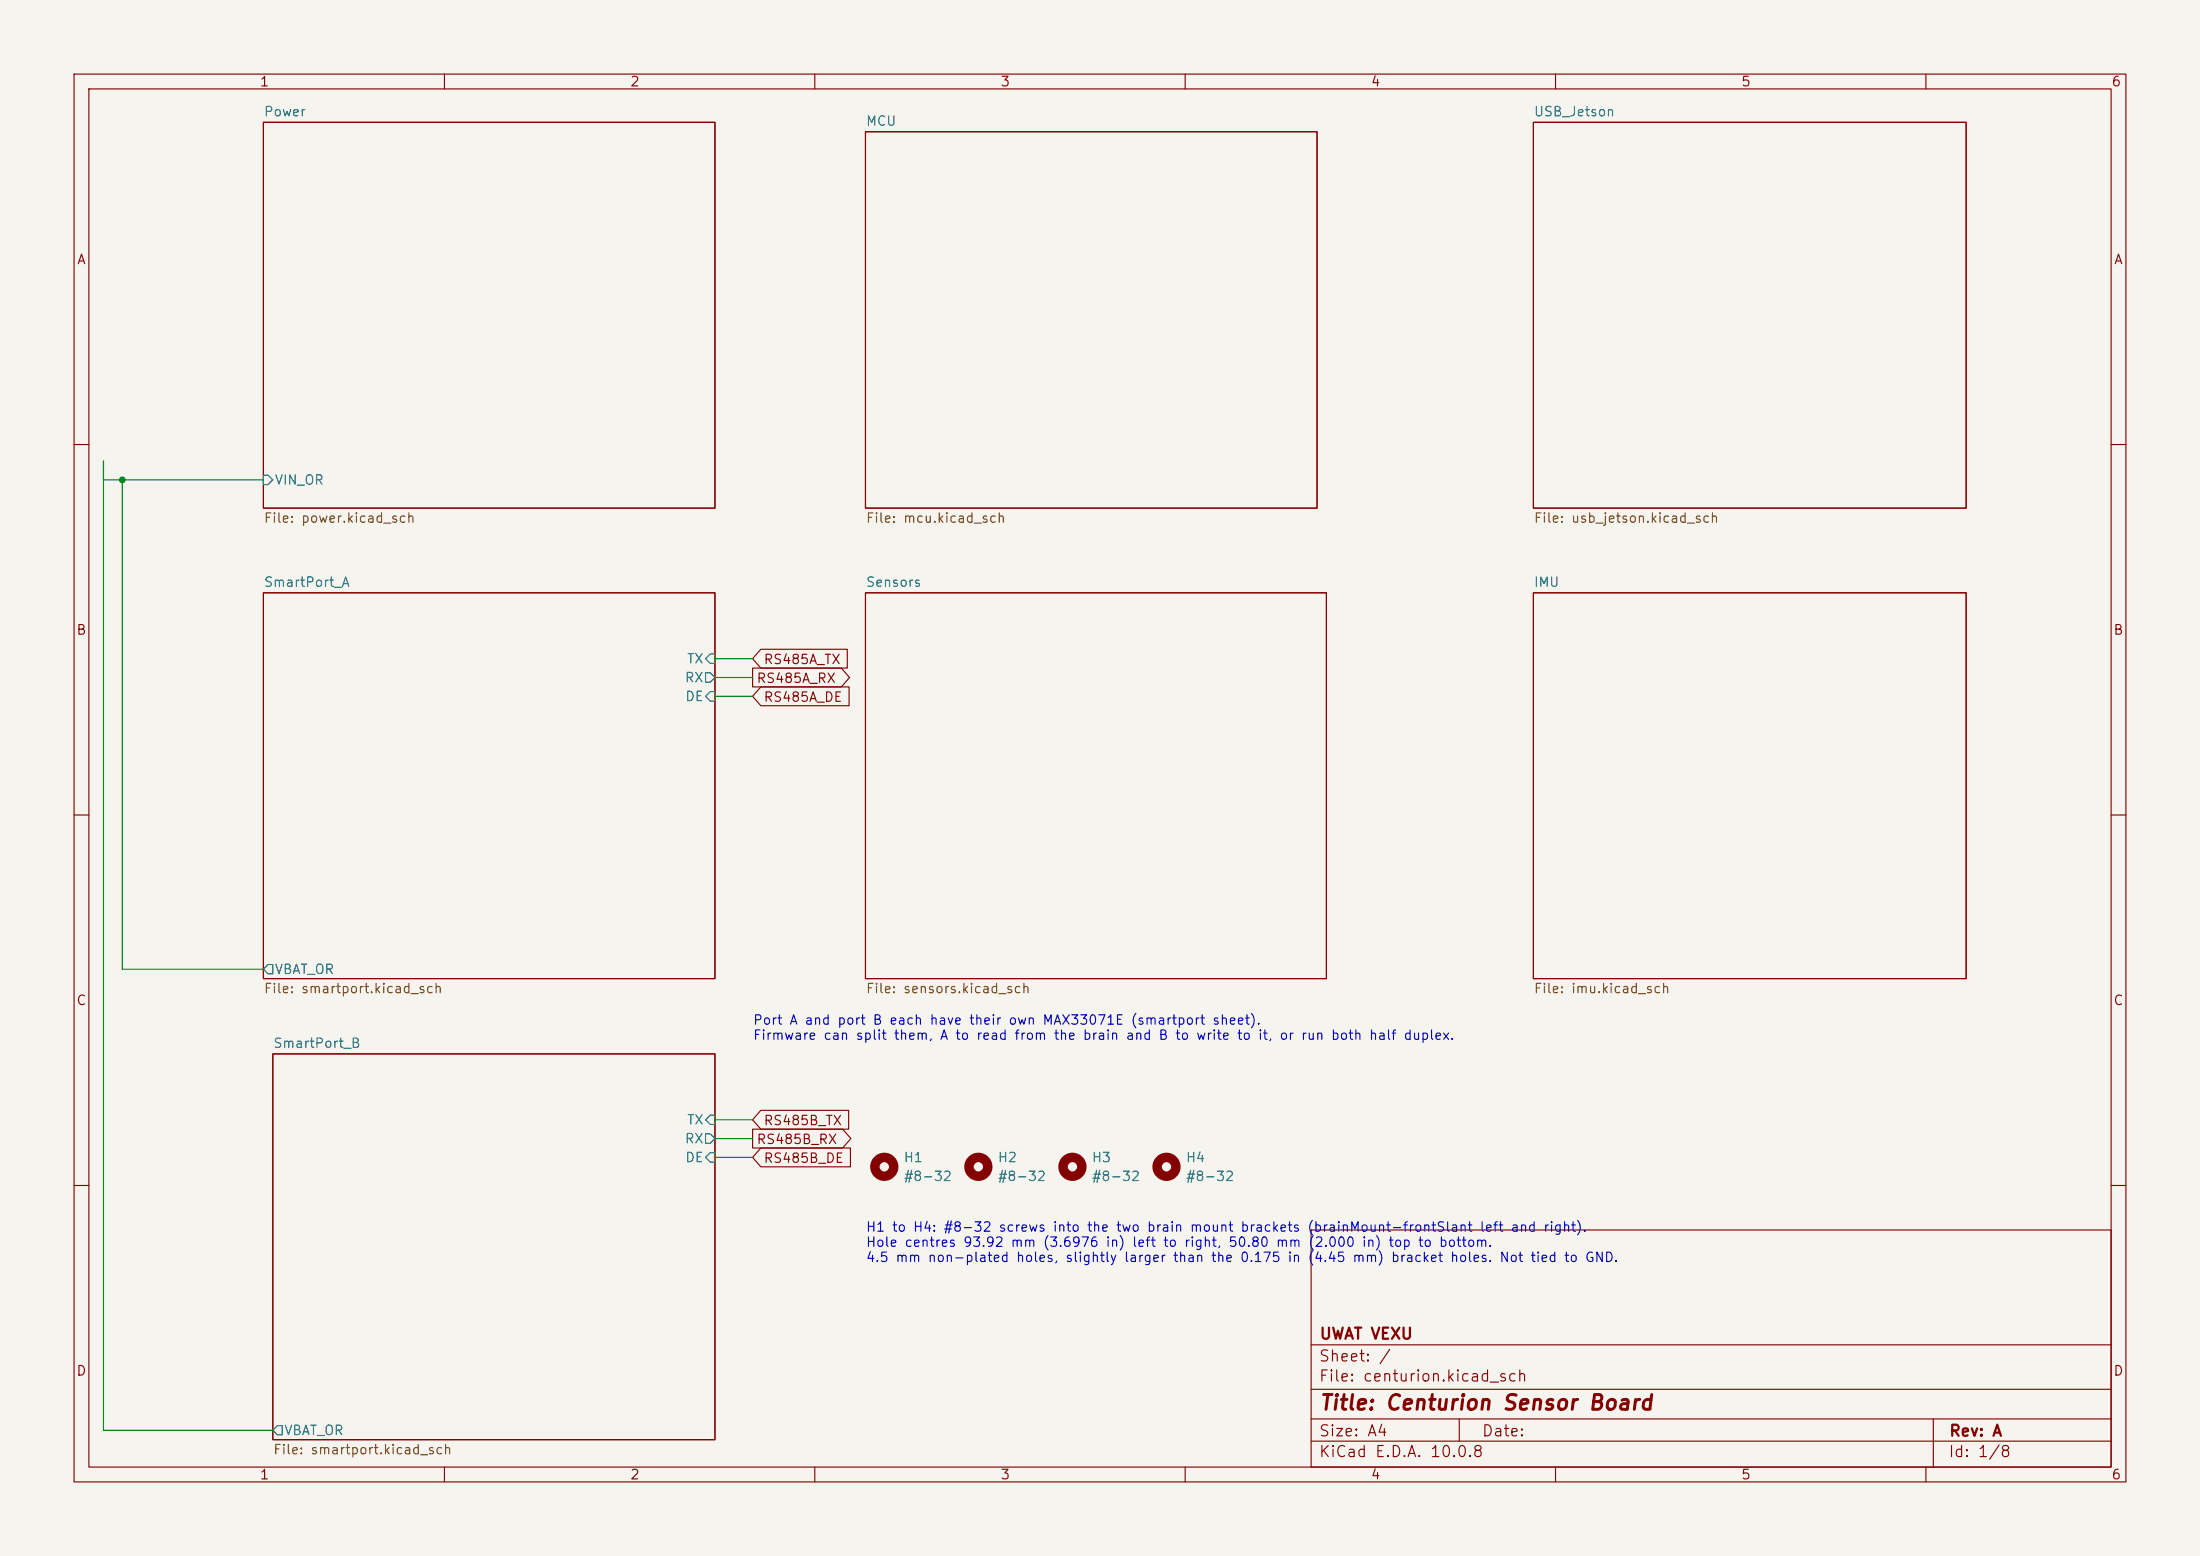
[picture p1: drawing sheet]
(kicad_sch
 (version 20260306)
 (generator "eeschema")
 (generator_version "10.0")
 (paper "A4")
 (title_block
  (title "Centurion Sensor Board")
  (rev "A")
  (company "UWAT VEXU"))
 (lib_symbols
  (symbol "Mechanical:MountingHole"
  (pin_names
   (offset 1.016))
  (exclude_from_sim no)
  (in_bom no)
  (on_board yes)
  (in_pos_files yes)
  (duplicate_pin_numbers_are_jumpers no)
  (property "Reference" "H" (at 0 5.08 0) (show_name no) (do_not_autoplace no) (effects (font (size 1.27 1.27))))
  (property "Value" "MountingHole" (at 0 3.175 0) (show_name no) (do_not_autoplace no) (effects (font (size 1.27 1.27))))
  (property "Footprint" "" (at 0 0 0) (show_name no) (do_not_autoplace no) (hide yes) (effects (font (size 1.27 1.27))))
  (property "Datasheet" "" (at 0 0 0) (show_name no) (do_not_autoplace no) (hide yes) (effects (font (size 1.27 1.27))))
  (property "Description" "Mounting Hole without connection" (at 0 0 0) (show_name no) (do_not_autoplace no) (hide yes) (effects (font (size 1.27 1.27))))
  (symbol "MountingHole_0_1"
   (circle (center 0 0) (radius 1.27) (stroke (width 1.27) (type default)) (fill (type none))))
  (embedded_fonts no)))
 (wire
  (pts (xy 35.56 130.81) (xy 16.51 130.81))
  (stroke (width 0) (type default)))
 (wire
  (pts (xy 13.97 62.23) (xy 13.97 193.04))
  (stroke (width 0) (type default)))
 (wire
  (pts (xy 16.51 64.77) (xy 35.56 64.77))
  (stroke (width 0) (type default)))
 (wire (pts (xy 13.97 62.23) (xy 13.97 64.77)) (stroke (width 0) (type default))) (wire (pts (xy 13.97 64.77) (xy 16.51 64.77)) (stroke (width 0) (type default))) (junction (at 16.51 64.77) (diameter 0) (color 0 0 0 0))
 (wire
  (pts (xy 13.97 193.04) (xy 36.83 193.04))
  (stroke (width 0) (type default)))
 (wire
  (pts (xy 16.51 130.81) (xy 16.51 64.77))
  (stroke (width 0) (type default)))
 (sheet
  (at 35.56 80.01)
  (size 60.96 52.07)
  (exclude_from_sim no)
  (in_bom yes)
  (on_board yes)
  (dnp no)
  (fields_autoplaced yes)
  (stroke (width 0.1524) (type solid))
  (fill (color 0 0 0 0))
  (property "Sheetname" "SmartPort_A" (at 35.56 79.2984 0) (show_name no) (do_not_autoplace no) (effects (font (size 1.27 1.27)) (justify left bottom)))
  (property "Sheetfile" "smartport.kicad_sch" (at 35.56 132.6646 0) (show_name no) (do_not_autoplace no) (effects (font (size 1.27 1.27)) (justify left top)))
  (pin "VBAT_OR" output (at 35.56 130.81 180) (effects (font (size 1.27 1.27)) (justify left)))
  (pin "TX" input (at 96.52 88.9 0) (effects (font (size 1.27 1.27)) (justify right))) (pin "RX" output (at 96.52 91.44 0) (effects (font (size 1.27 1.27)) (justify right))) (pin "DE" input (at 96.52 93.98 0) (effects (font (size 1.27 1.27)) (justify right))))
 (sheet
  (at 36.83 142.24)
  (size 59.69 52.07)
  (exclude_from_sim no)
  (in_bom yes)
  (on_board yes)
  (dnp no)
  (fields_autoplaced yes)
  (stroke (width 0.1524) (type solid))
  (fill (color 0 0 0 0))
  (property "Sheetname" "SmartPort_B" (at 36.83 141.5284 0) (show_name no) (do_not_autoplace no) (effects (font (size 1.27 1.27)) (justify left bottom)))
  (property "Sheetfile" "smartport.kicad_sch" (at 36.83 194.8946 0) (show_name no) (do_not_autoplace no) (effects (font (size 1.27 1.27)) (justify left top)))
  (pin "VBAT_OR" output (at 36.83 193.04 180) (effects (font (size 1.27 1.27)) (justify left)))
  (pin "TX" input (at 96.52 151.13 0) (effects (font (size 1.27 1.27)) (justify right))) (pin "RX" output (at 96.52 153.67 0) (effects (font (size 1.27 1.27)) (justify right))) (pin "DE" input (at 96.52 156.21 0) (effects (font (size 1.27 1.27)) (justify right))))
 (sheet
  (at 207.01 80.01)
  (size 58.42 52.07)
  (exclude_from_sim no)
  (in_bom yes)
  (on_board yes)
  (dnp no)
  (fields_autoplaced yes)
  (stroke (width 0.1524) (type solid))
  (fill (color 0 0 0 0))
  (property "Sheetname" "IMU" (at 207.01 79.2984 0) (show_name no) (do_not_autoplace no) (effects (font (size 1.27 1.27)) (justify left bottom)))
  (property "Sheetfile" "imu.kicad_sch" (at 207.01 132.6646 0) (show_name no) (do_not_autoplace no) (effects (font (size 1.27 1.27)) (justify left top))))
 (sheet
  (at 35.56 16.51)
  (size 60.96 52.07)
  (exclude_from_sim no)
  (in_bom yes)
  (on_board yes)
  (dnp no)
  (fields_autoplaced yes)
  (stroke (width 0.1524) (type solid))
  (fill (color 0 0 0 0))
  (property "Sheetname" "Power" (at 35.56 15.7984 0) (show_name no) (do_not_autoplace no) (effects (font (size 1.27 1.27)) (justify left bottom)))
  (property "Sheetfile" "power.kicad_sch" (at 35.56 69.1646 0) (show_name no) (do_not_autoplace no) (effects (font (size 1.27 1.27)) (justify left top)))
  (pin "VIN_OR" input (at 35.56 64.77 180) (effects (font (size 1.27 1.27)) (justify left))))
 (sheet
  (at 207.01 16.51)
  (size 58.42 52.07)
  (exclude_from_sim no)
  (in_bom yes)
  (on_board yes)
  (dnp no)
  (fields_autoplaced yes)
  (stroke (width 0.1524) (type solid))
  (fill (color 0 0 0 0))
  (property "Sheetname" "USB_Jetson" (at 207.01 15.7984 0) (show_name no) (do_not_autoplace no) (effects (font (size 1.27 1.27)) (justify left bottom)))
  (property "Sheetfile" "usb_jetson.kicad_sch" (at 207.01 69.1646 0) (show_name no) (do_not_autoplace no) (effects (font (size 1.27 1.27)) (justify left top))))
 (sheet
  (at 116.84 17.78)
  (size 60.96 50.8)
  (exclude_from_sim no)
  (in_bom yes)
  (on_board yes)
  (dnp no)
  (fields_autoplaced yes)
  (stroke (width 0.1524) (type solid))
  (fill (color 0 0 0 0))
  (property "Sheetname" "MCU" (at 116.84 17.0684 0) (show_name no) (do_not_autoplace no) (effects (font (size 1.27 1.27)) (justify left bottom)))
  (property "Sheetfile" "mcu.kicad_sch" (at 116.84 69.1646 0) (show_name no) (do_not_autoplace no) (effects (font (size 1.27 1.27)) (justify left top))))
 (sheet
  (at 116.84 80.01)
  (size 62.23 52.07)
  (exclude_from_sim no)
  (in_bom yes)
  (on_board yes)
  (dnp no)
  (fields_autoplaced yes)
  (stroke (width 0.1524) (type solid))
  (fill (color 0 0 0 0))
  (property "Sheetname" "Sensors" (at 116.84 79.2984 0) (show_name no) (do_not_autoplace no) (effects (font (size 1.27 1.27)) (justify left bottom)))
  (property "Sheetfile" "sensors.kicad_sch" (at 116.84 132.6646 0) (show_name no) (do_not_autoplace no) (effects (font (size 1.27 1.27)) (justify left top))))
 (wire (pts (xy 96.52 88.9) (xy 101.6 88.9)) (stroke (width 0) (type default)))
 (global_label "RS485A_TX" (shape input) (at 101.6 88.9 0) (fields_autoplaced yes) (effects (font (size 1.27 1.27)) (justify left)) (property "Intersheetrefs" "${INTERSHEET_REFS}" (at 101.6 88.9 0) (hide yes) (effects (font (size 1.27 1.27)) (justify left))))
 (wire (pts (xy 96.52 91.44) (xy 101.6 91.44)) (stroke (width 0) (type default)))
 (global_label "RS485A_RX" (shape output) (at 101.6 91.44 0) (fields_autoplaced yes) (effects (font (size 1.27 1.27)) (justify left)) (property "Intersheetrefs" "${INTERSHEET_REFS}" (at 101.6 91.44 0) (hide yes) (effects (font (size 1.27 1.27)) (justify left))))
 (wire (pts (xy 96.52 93.98) (xy 101.6 93.98)) (stroke (width 0) (type default)))
 (global_label "RS485A_DE" (shape input) (at 101.6 93.98 0) (fields_autoplaced yes) (effects (font (size 1.27 1.27)) (justify left)) (property "Intersheetrefs" "${INTERSHEET_REFS}" (at 101.6 93.98 0) (hide yes) (effects (font (size 1.27 1.27)) (justify left))))
 (wire (pts (xy 96.52 151.13) (xy 101.6 151.13)) (stroke (width 0) (type default)))
 (global_label "RS485B_TX" (shape input) (at 101.6 151.13 0) (fields_autoplaced yes) (effects (font (size 1.27 1.27)) (justify left)) (property "Intersheetrefs" "${INTERSHEET_REFS}" (at 101.6 151.13 0) (hide yes) (effects (font (size 1.27 1.27)) (justify left))))
 (wire (pts (xy 96.52 153.67) (xy 101.6 153.67)) (stroke (width 0) (type default)))
 (global_label "RS485B_RX" (shape output) (at 101.6 153.67 0) (fields_autoplaced yes) (effects (font (size 1.27 1.27)) (justify left)) (property "Intersheetrefs" "${INTERSHEET_REFS}" (at 101.6 153.67 0) (hide yes) (effects (font (size 1.27 1.27)) (justify left))))
 (wire (pts (xy 96.52 156.21) (xy 101.6 156.21)) (stroke (width 0) (type default)))
 (global_label "RS485B_DE" (shape input) (at 101.6 156.21 0) (fields_autoplaced yes) (effects (font (size 1.27 1.27)) (justify left)) (property "Intersheetrefs" "${INTERSHEET_REFS}" (at 101.6 156.21 0) (hide yes) (effects (font (size 1.27 1.27)) (justify left))))
 (text "Port A and port B each have their own MAX33071E (smartport sheet).\nFirmware can split them, A to read from the brain and B to write to it, or run both half duplex." (exclude_from_sim no) (at 101.6 137.16 0) (effects (font (size 1.27 1.27)) (justify left top)))
 (symbol (lib_id "Mechanical:MountingHole") (at 119.38 157.48 0) (unit 1) (body_style 1) (exclude_from_sim no) (in_bom no) (on_board yes) (in_pos_files no) (dnp no) (property "Reference" "H1" (at 121.92 156.21 0) (effects (font (size 1.27 1.27)) (justify left))) (property "Value" "#8-32" (at 121.92 158.75 0) (effects (font (size 1.27 1.27)) (justify left))) (property "Footprint" "UWAT:MountingHole_4.5mm_8-32" (at 119.38 157.48 0) (effects (font (size 1.27 1.27)) (hide yes))) (property "Datasheet" "" (at 119.38 157.48 0) (effects (font (size 1.27 1.27)) (hide yes))) (property "Description" "" (at 119.38 157.48 0) (effects (font (size 1.27 1.27)) (hide yes))))
 (symbol (lib_id "Mechanical:MountingHole") (at 132.08 157.48 0) (unit 1) (body_style 1) (exclude_from_sim no) (in_bom no) (on_board yes) (in_pos_files no) (dnp no) (property "Reference" "H2" (at 134.62 156.21 0) (effects (font (size 1.27 1.27)) (justify left))) (property "Value" "#8-32" (at 134.62 158.75 0) (effects (font (size 1.27 1.27)) (justify left))) (property "Footprint" "UWAT:MountingHole_4.5mm_8-32" (at 132.08 157.48 0) (effects (font (size 1.27 1.27)) (hide yes))) (property "Datasheet" "" (at 132.08 157.48 0) (effects (font (size 1.27 1.27)) (hide yes))) (property "Description" "" (at 132.08 157.48 0) (effects (font (size 1.27 1.27)) (hide yes))))
 (symbol (lib_id "Mechanical:MountingHole") (at 144.78 157.48 0) (unit 1) (body_style 1) (exclude_from_sim no) (in_bom no) (on_board yes) (in_pos_files no) (dnp no) (property "Reference" "H3" (at 147.32 156.21 0) (effects (font (size 1.27 1.27)) (justify left))) (property "Value" "#8-32" (at 147.32 158.75 0) (effects (font (size 1.27 1.27)) (justify left))) (property "Footprint" "UWAT:MountingHole_4.5mm_8-32" (at 144.78 157.48 0) (effects (font (size 1.27 1.27)) (hide yes))) (property "Datasheet" "" (at 144.78 157.48 0) (effects (font (size 1.27 1.27)) (hide yes))) (property "Description" "" (at 144.78 157.48 0) (effects (font (size 1.27 1.27)) (hide yes))))
 (symbol (lib_id "Mechanical:MountingHole") (at 157.48 157.48 0) (unit 1) (body_style 1) (exclude_from_sim no) (in_bom no) (on_board yes) (in_pos_files no) (dnp no) (property "Reference" "H4" (at 160.02 156.21 0) (effects (font (size 1.27 1.27)) (justify left))) (property "Value" "#8-32" (at 160.02 158.75 0) (effects (font (size 1.27 1.27)) (justify left))) (property "Footprint" "UWAT:MountingHole_4.5mm_8-32" (at 157.48 157.48 0) (effects (font (size 1.27 1.27)) (hide yes))) (property "Datasheet" "" (at 157.48 157.48 0) (effects (font (size 1.27 1.27)) (hide yes))) (property "Description" "" (at 157.48 157.48 0) (effects (font (size 1.27 1.27)) (hide yes))))
 (text "H1 to H4: #8-32 screws into the two brain mount brackets (brainMount-frontSlant left and right).\nHole centres 93.92 mm (3.6976 in) left to right, 50.80 mm (2.000 in) top to bottom.\n4.5 mm non-plated holes, slightly larger than the 0.175 in (4.45 mm) bracket holes. Not tied to GND." (exclude_from_sim no) (at 116.84 165.1 0) (effects (font (size 1.27 1.27)) (justify left top)))
 (sheet_instances
  (path ""
   (page "1")))
 (embedded_fonts no))
